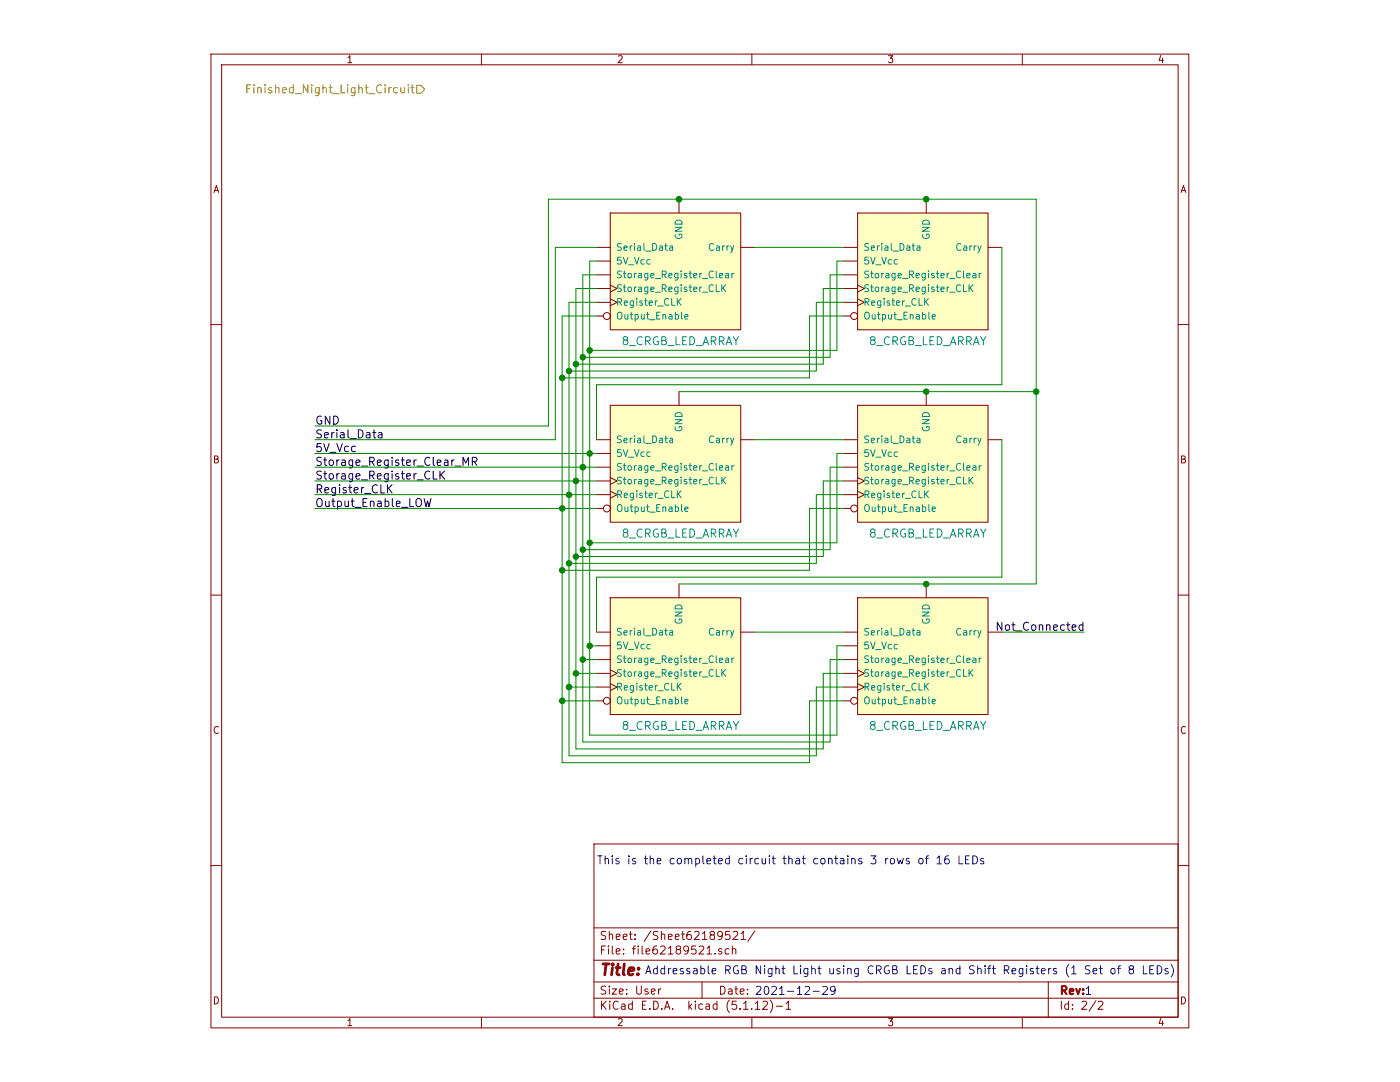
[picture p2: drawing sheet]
EESchema Schematic File Version 4
EELAYER 30 0
EELAYER END
$Descr User 7905 7874
encoding utf-8
Sheet 2 2
Title ""
Date ""
Rev ""
Comp ""
Comment1 ""
Comment2 ""
Comment3 ""
Comment4 ""
$EndDescr
Text HLabel 1950 650  0    59   Input ~ 0
Finished_Night_Light_Circuit
Text Notes 6750 7250 0    59   ~ 0
1
Text Notes 3550 7100 0    59   ~ 0
Addressable RGB Night Light using CRGB LEDs and Shift Registers (1 Set of 8 LEDs)
Text Notes 4350 7250 0    59   ~ 0
2021-12-29
Text Notes 3200 6300 0    59   ~ 0
This is the completed circuit that contains 3 rows of 16 LEDs
$Comp
L 8~Segment~Displays:8_CRGB_LED_ARRAY 8RGB?
U 1 1
P 3750 1200
F 0 "8RGB?" H 3750 1200 59  0001 C CNN
F 1 "8_CRGB_LED_ARRAY" H 3812 -80 59  0000 C CNN
F 2 "" H 3750 1200 59  0001 C CNN
F 3 "" H 3750 1200 59  0001 C CNN
	1    3750 1200
	1    0    0    -1  
$EndComp
$Comp
L 8~Segment~Displays:8_CRGB_LED_ARRAY 8RGB?
U 1 1
P 5550 1200
F 0 "8RGB?" H 5550 1200 59  0001 C CNN
F 1 "8_CRGB_LED_ARRAY" H 5612 -80 59  0000 C CNN
F 2 "" H 5550 1200 59  0001 C CNN
F 3 "" H 5550 1200 59  0001 C CNN
	1    5550 1200
	1    0    0    -1  
$EndComp
$Comp
L 8~Segment~Displays:8_CRGB_LED_ARRAY 8RGB?
U 1 1
P 3750 2600
F 0 "8RGB?" H 3750 2600 59  0001 C CNN
F 1 "8_CRGB_LED_ARRAY" H 3812 1320 59  0000 C CNN
F 2 "" H 3750 2600 59  0001 C CNN
F 3 "" H 3750 2600 59  0001 C CNN
	1    3750 2600
	1    0    0    -1  
$EndComp
$Comp
L 8~Segment~Displays:8_CRGB_LED_ARRAY 8RGB?
U 1 1
P 3750 4000
F 0 "8RGB?" H 3750 4000 59  0001 C CNN
F 1 "8_CRGB_LED_ARRAY" H 3812 2720 59  0000 C CNN
F 2 "" H 3750 4000 59  0001 C CNN
F 3 "" H 3750 4000 59  0001 C CNN
	1    3750 4000
	1    0    0    -1  
$EndComp
$Comp
L 8~Segment~Displays:8_CRGB_LED_ARRAY 8RGB?
U 1 1
P 5550 4000
F 0 "8RGB?" H 5550 4000 59  0001 C CNN
F 1 "8_CRGB_LED_ARRAY" H 5612 2720 59  0000 C CNN
F 2 "" H 5550 4000 59  0001 C CNN
F 3 "" H 5550 4000 59  0001 C CNN
	1    5550 4000
	1    0    0    -1  
$EndComp
Wire Wire Line
	4350 1800 5000 1800
Wire Wire Line
	4350 3200 5000 3200
Wire Wire Line
	4350 4600 5000 4600
Wire Wire Line
	3800 4250 5600 4250
Wire Wire Line
	3800 1450 5600 1450
Wire Wire Line
	6150 2800 3200 2800
Wire Wire Line
	3200 2800 3200 3200
Wire Wire Line
	6150 3200 6150 4200
Wire Wire Line
	6150 4200 3200 4200
Wire Wire Line
	3200 4200 3200 4600
Wire Wire Line
	4950 5350 4950 4700
Wire Wire Line
	4950 1900 4950 2550
Wire Wire Line
	4950 1900 5000 1900
Wire Wire Line
	1150 3300 3150 3300
Wire Wire Line
	3200 1900 3150 1900
Wire Wire Line
	3150 1900 3150 2550
Connection ~ 3150 2550
Wire Wire Line
	3150 2550 4950 2550
Wire Wire Line
	3150 2550 3150 3300
Connection ~ 3150 3300
Wire Wire Line
	3150 3300 3200 3300
Wire Wire Line
	3150 4700 3200 4700
Wire Wire Line
	3150 4700 3150 5350
Connection ~ 3150 4700
Wire Wire Line
	4950 3950 4950 3300
Wire Wire Line
	4950 3300 5000 3300
Wire Wire Line
	3150 3950 4950 3950
Wire Wire Line
	4950 4700 5000 4700
Wire Wire Line
	3150 5350 4950 5350
Wire Wire Line
	3200 2000 3100 2000
Wire Wire Line
	3100 2000 3100 2600
Wire Wire Line
	3100 3400 3200 3400
Connection ~ 3150 3950
Wire Wire Line
	3150 3950 3150 4700
Wire Wire Line
	3100 4800 3200 4800
Connection ~ 3100 3400
Wire Wire Line
	5000 3400 4900 3400
Wire Wire Line
	4900 3400 4900 4000
Wire Wire Line
	4900 4000 3100 4000
Connection ~ 3100 4000
Wire Wire Line
	3100 4000 3100 4800
Wire Wire Line
	3100 4800 3100 5400
Wire Wire Line
	3100 5400 4900 5400
Wire Wire Line
	4900 5400 4900 4800
Wire Wire Line
	4900 4800 5000 4800
Connection ~ 3100 4800
Wire Wire Line
	3100 3400 1150 3400
Wire Wire Line
	3100 2600 4900 2600
Wire Wire Line
	4900 2600 4900 2000
Wire Wire Line
	4900 2000 5000 2000
Connection ~ 3100 2600
Wire Wire Line
	3100 2600 3100 3400
Wire Wire Line
	3200 2100 3050 2100
Wire Wire Line
	3050 3500 3200 3500
Wire Wire Line
	3050 2100 3050 2650
Wire Wire Line
	3050 2650 4850 2650
Wire Wire Line
	4850 2650 4850 2100
Wire Wire Line
	4850 2100 5000 2100
Connection ~ 3050 2650
Wire Wire Line
	3050 2650 3050 3500
Wire Wire Line
	3050 4900 3200 4900
Connection ~ 3050 3500
Wire Wire Line
	3050 4050 4850 4050
Wire Wire Line
	4850 4050 4850 3500
Wire Wire Line
	4850 3500 5000 3500
Connection ~ 3050 4050
Wire Wire Line
	3050 4050 3050 4900
Wire Wire Line
	3050 4900 3050 5450
Wire Wire Line
	3050 5450 4850 5450
Wire Wire Line
	4850 5450 4850 4900
Wire Wire Line
	4850 4900 5000 4900
Connection ~ 3050 4900
Wire Wire Line
	3200 2200 3000 2200
Wire Wire Line
	3000 2200 3000 2700
Wire Wire Line
	3000 3600 3200 3600
Wire Wire Line
	3000 2700 4800 2700
Wire Wire Line
	4800 2700 4800 2200
Wire Wire Line
	4800 2200 5000 2200
Connection ~ 3000 2700
Wire Wire Line
	3000 2700 3000 3600
Wire Wire Line
	3000 5000 3200 5000
Connection ~ 3000 3600
Wire Wire Line
	3000 4100 4800 4100
Wire Wire Line
	4800 4100 4800 3600
Wire Wire Line
	4800 3600 5000 3600
Connection ~ 3000 4100
Wire Wire Line
	3000 4100 3000 5000
Wire Wire Line
	3000 5000 3000 5500
Wire Wire Line
	3000 5500 4800 5500
Wire Wire Line
	4800 5500 4800 5000
Wire Wire Line
	4800 5000 5000 5000
Connection ~ 3000 5000
Wire Wire Line
	3050 3500 1150 3500
Wire Wire Line
	3000 3600 1150 3600
Wire Wire Line
	3200 2300 2950 2300
Wire Wire Line
	2950 2300 2950 2750
Wire Wire Line
	2950 3700 3200 3700
Wire Wire Line
	2950 2750 4750 2750
Wire Wire Line
	4750 2750 4750 2300
Wire Wire Line
	4750 2300 5000 2300
Connection ~ 2950 2750
Wire Wire Line
	2950 2750 2950 3700
Wire Wire Line
	2950 5100 3200 5100
Connection ~ 2950 3700
Wire Wire Line
	2950 4150 4750 4150
Wire Wire Line
	4750 4150 4750 3700
Wire Wire Line
	4750 3700 5000 3700
Connection ~ 2950 4150
Wire Wire Line
	2950 4150 2950 5100
Wire Wire Line
	2950 5100 2950 5550
Wire Wire Line
	2950 5550 4750 5550
Wire Wire Line
	4750 5550 4750 5100
Wire Wire Line
	4750 5100 5000 5100
Connection ~ 2950 5100
Wire Wire Line
	5600 4250 6400 4250
Connection ~ 5600 4250
Wire Wire Line
	5600 1450 6400 1450
Connection ~ 5600 1450
Wire Wire Line
	3150 3300 3150 3950
Wire Wire Line
	3100 3400 3100 4000
Wire Wire Line
	3050 3500 3050 4050
Wire Wire Line
	3000 3600 3000 4100
Wire Wire Line
	2950 3700 2950 4150
$Comp
L 8~Segment~Displays:8_CRGB_LED_ARRAY 8RGB?
U 1 1
P 5550 2600
F 0 "8RGB?" H 5550 2600 59  0001 C CNN
F 1 "8_CRGB_LED_ARRAY" H 5612 1320 59  0000 C CNN
F 2 "" H 5550 2600 59  0001 C CNN
F 3 "" H 5550 2600 59  0001 C CNN
	1    5550 2600
	1    0    0    -1  
$EndComp
Wire Wire Line
	6400 1450 6400 2850
Wire Wire Line
	3800 2850 5600 2850
Wire Wire Line
	5600 2850 6400 2850
Connection ~ 5600 2850
Connection ~ 6400 2850
Wire Wire Line
	6400 2850 6400 4250
Wire Wire Line
	6150 2800 6150 1800
Wire Wire Line
	3200 1800 2900 1800
Wire Wire Line
	2900 1800 2900 3200
Wire Wire Line
	2900 3200 1150 3200
Wire Wire Line
	3800 1450 2850 1450
Wire Wire Line
	2850 1450 2850 3100
Wire Wire Line
	2850 3100 1150 3100
Connection ~ 3800 1450
Text Label 1150 3100 0    59   ~ 0
GND
Text Label 1150 3200 0    59   ~ 0
Serial_Data
Text Label 1150 3300 0    59   ~ 0
5V_Vcc
Text Label 1150 3400 0    59   ~ 0
Storage_Register_Clear_MR
Text Label 1150 3500 0    59   ~ 0
Storage_Register_CLK
Text Label 1150 3600 0    59   ~ 0
Register_CLK
Wire Wire Line
	2950 3700 1150 3700
Text Label 1150 3700 0    59   ~ 0
Output_Enable_LOW
Wire Wire Line
	6150 4600 6750 4600
Text Label 6100 4600 0    59   ~ 0
Not_Connected
$EndSCHEMATC
